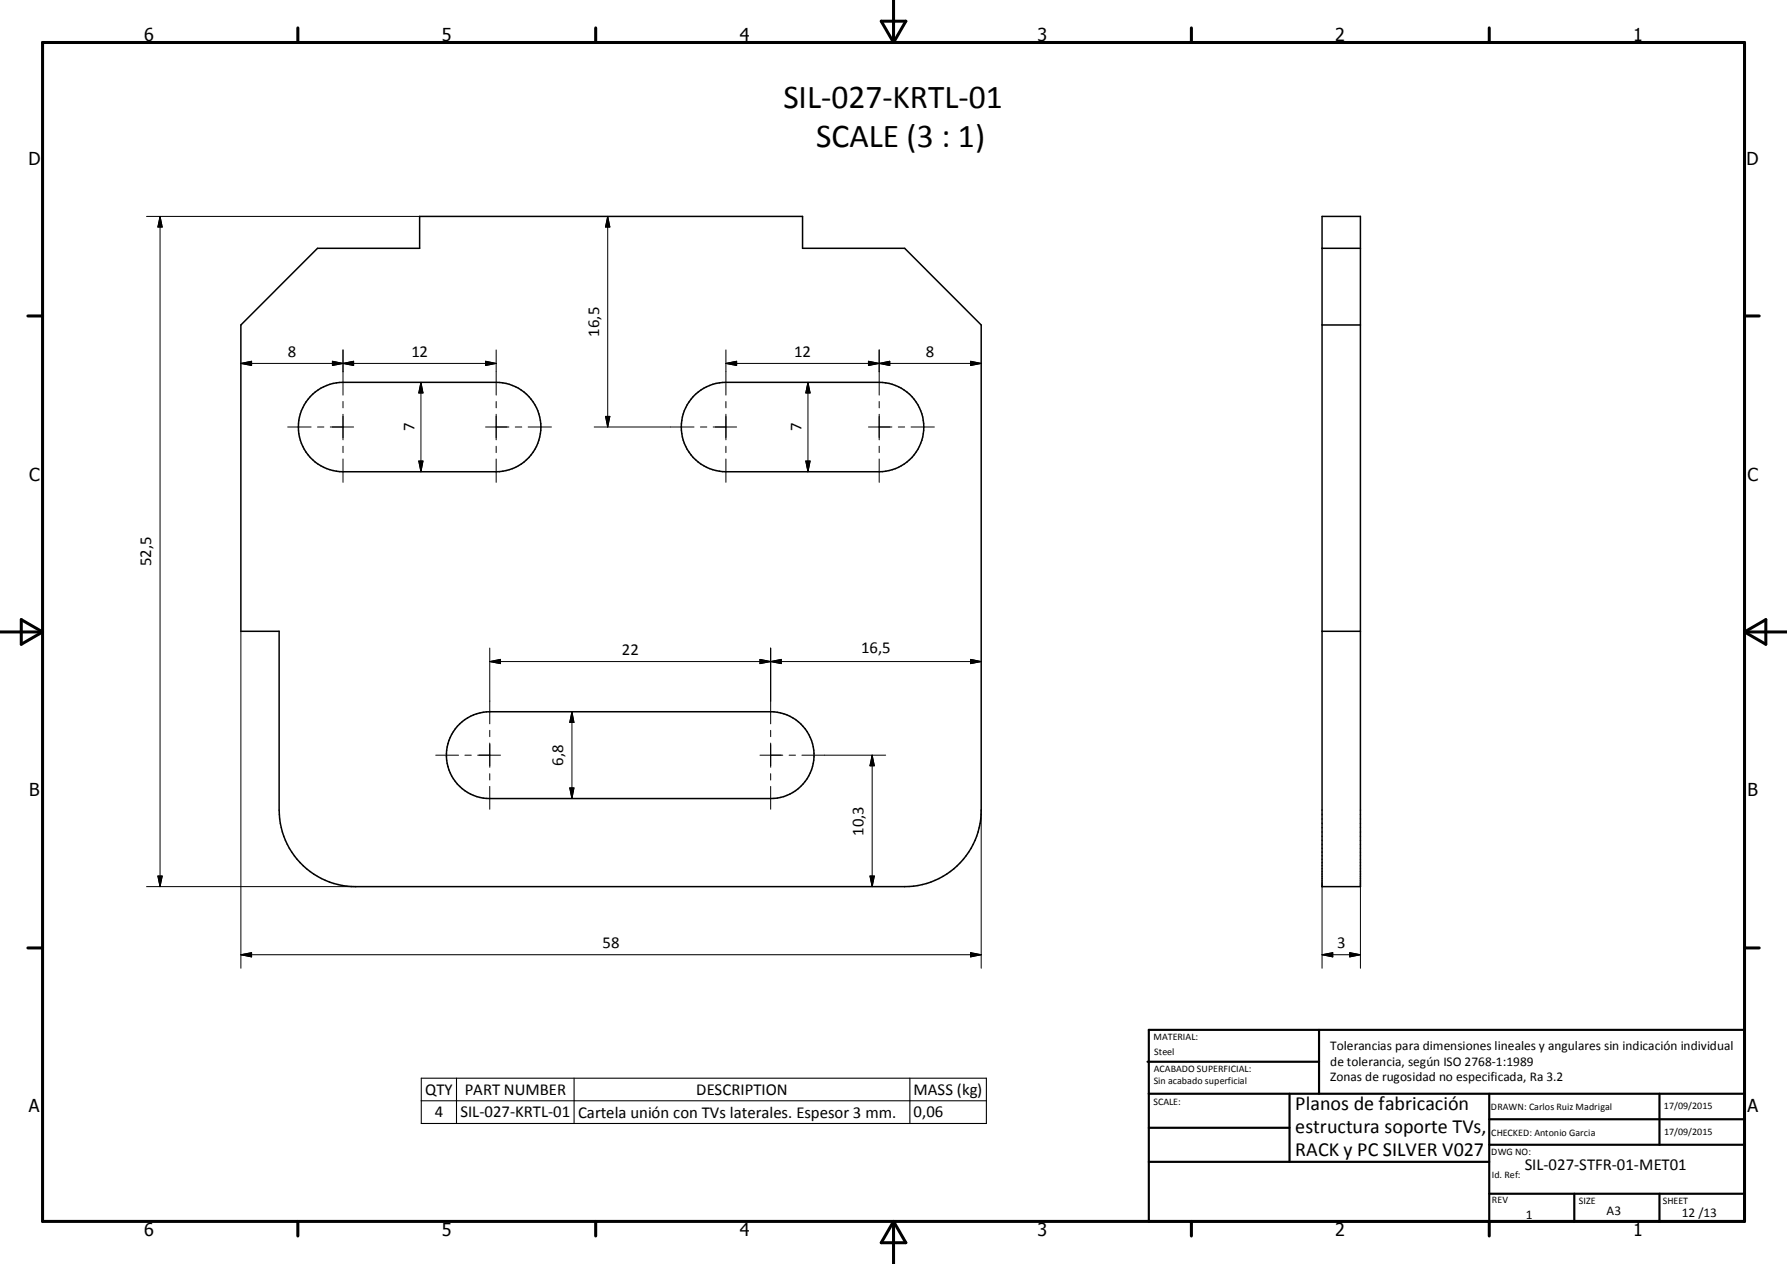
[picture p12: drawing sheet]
<svg xmlns="http://www.w3.org/2000/svg" width="420mm" height="297mm" viewBox="0 0 420 297" stroke-linecap="round" stroke-linejoin="round" font-family="sans-serif">
<path d="M74.6 58.3h24v-7.4h90v7.4h24l18 18.1v114a18 18 0 0 1-18 17.9h-129a18 18 0 0 1-18-17.9v-42.1h-9v-71.9zM310.7 50.9h9.1v157.4h-9.1zM310.7 58.3h9.1M310.7 76.4h9.1M73.5 92.6a10.7 10.7 0 0 1 7.1-2.8h36a10.5 10.5 0 0 1 10.5 10.5 10.5 10.5 0 0 1-10.5 10.5h-36a10.5 10.5 0 0 1-9.8-6.6 10.5 10.5 0 0 1 2.7-11.6zM163.5 92.6a10.7 10.7 0 0 1 7.1-2.8h36.1a10.5 10.5 0 0 1 10.4 10.5 10.5 10.5 0 0 1-10.4 10.5h-36.1a10.5 10.5 0 0 1-9.8-6.6 10.5 10.5 0 0 1 2.7-11.6zM310.7 148.3h9.1M108.1 170.1a10.1 10.1 0 0 1 7-2.9h66a10.2 10.2 0 0 1 10.2 10.2 10.2 10.2 0 0 1-10.2 10.2h-66a10.2 10.2 0 0 1-9.4-6.4 10.2 10.2 0 0 1 2.4-11.1z" fill="none" stroke="#000" stroke-width=".36"/>
<g fill="none" stroke="#000" stroke-width=".71">
<path d="M10 10h400v277h-400zM70 6.6v3.4M140 6.6v3.4M207.1 5h5.8l-2.9 5zM210 0v10M280 6.6v3.4M350 6.6v3.4M6.6 74.2h3.4M410 74.2h3.5M0 148.5h10M5 145.6l5 2.9-5 2.9zM410 148.5h10.1"/>
<path d="M410 148.5l5.1-2.9v5.8zM6.6 222.7h3.4M410 222.7h3.5M70 287v3.4M140 287v3.4M210 287v10M210 287l2.9 5h-5.8zM280 287v3.4M350 287v3.4"/>
</g>
<g fill="none" stroke="#000" stroke-width=".51">
<path d="M269.7 249.5h40.3M270 242h140v45h-140zM270 257h140M303.1 257v16M310 242v15M350 257v30M390.1 257v12M270 265h33.1M270 273h80M350 269h60M350 263h60M350 280.5h60"/>
<path d="M370 280.5v6.5M390.1 280.5v6.5"/>
</g>
<path d="M99 253.3h132.8v10.7h-132.8zM99 258.7h132.8M107.3 253.3v10.7M134.9 253.3v10.7M213.9 253.3v10.7" fill="none" stroke="#000" stroke-width=".25"/>
<g fill="none" stroke="#000" stroke-width=".24">
<path d="M34.4 50.9h64.2M37.6 50.9v157.4M37.6 50.9l.5 2.4h-1zM142.8 50.9l.5 2.4h-1zM142.8 50.9v49.4M56.6 85.4l2.5-.5v1zM56.6 85.4h60M78.1 84.9l2.5 .5-2.5 .5zM80.6 82.2v10.6M80.6 94.3v1.5M80.6 97.3v6.1M80.6 85.4l2.5-.5v1z"/>
<path d="M98.9 89.8v21M98.9 89.8l.5 2.5h-1zM114.1 84.9l2.5 .5-2.5 .5zM116.6 82.2v10.6M116.6 94.3v1.5M116.6 97.3v6.1M142.3 97.8h1l-.5 2.5zM170.6 85.4h60M170.6 85.4l2.5-.5v1zM170.6 82.2v10.6M170.6 94.3v1.5M170.6 97.3v6.1"/>
<path d="M189.9 89.8l.5 2.5h-1zM189.9 89.8v21M204.1 84.9l2.6 .5-2.6 .5zM206.7 85.4l2.4-.5v1zM206.7 82.2v10.6M206.7 94.3v1.5M206.7 97.3v6.1M228.1 84.9l2.5 .5-2.5 .5zM67.6 100.3h5.5M74.6 100.3h1.5M77.6 100.3h5.5M80.6 104.9v1.5"/>
<path d="M80.6 107.9v5.4M98.4 108.3h1l-.5 2.5zM114.1 100.3h5.5M116.6 104.9v1.5M116.6 107.9v5.4M121.1 100.3h1.5M124.1 100.3h5.5M139.7 100.3h23.4M164.6 100.3h1.5M167.6 100.3h5.5M170.6 104.9v1.5M170.6 107.9v5.4"/>
<path d="M189.4 108.3h1l-.5 2.5zM204.1 100.3h5.5M206.7 104.9v1.5M206.7 107.9v5.4M211.1 100.3h1.5M214.1 100.3h5.5M56.6 148.3v79.2M115.1 152.3v17.8M115.1 155.5h115.5M115.1 155.5l2.5-.6v1zM178.6 154.9l2.5 .6-2.5 .4zM181.1 152.3v17.8"/>
<path d="M181.1 155.5l2.5-.6v1zM228.1 154.9l2.5 .6-2.5 .4zM102.4 177.5h5.4M109.3 177.5h1.5M112.3 177.5h5.3M115.1 171.6v1.5M115.1 174.6v5.7M134.4 167.2v20.4M134.4 167.2l.5 2.6h-1zM178.6 177.5h5.4M181.1 171.6v1.5M181.1 174.6v5.7"/>
<path d="M185.5 177.5h1.5M188.5 177.5h19.7M205 177.5v30.8M205 177.5l.5 2.4h-1zM115.1 181.8v1.5M115.1 184.8v5.4M133.9 185.2h1l-.5 2.4zM181.1 181.8v1.5M181.1 184.8v5.4M230.6 190.4v37.1M34.4 208.3h49.2M37.1 205.9h1l-.5 2.4z"/>
<path d="M204.5 205.9h1l-.5 2.4zM310.7 208.3v19.2M319.8 208.3v19.2M56.6 224.3h174M56.6 224.3l2.5-.4v.9zM228.1 223.9l2.5 .4-2.5 .5zM310.7 224.3h9.1M310.7 224.3l2.6-.4v.9zM317.3 223.9l2.5 .4-2.5 .5z"/>
</g>
<g fill="#000" stroke="#000" stroke-width=".24">
<path d="M37.6 50.9l.5 2.4h-1zM142.8 50.9l.5 2.4h-1zM56.6 85.4l2.5-.5v1zM78.1 84.9l2.5 .5-2.5 .5zM80.6 85.4l2.5-.5v1zM98.9 89.8l.5 2.5h-1zM114.1 84.9l2.5 .5-2.5 .5zM142.3 97.8h1l-.5 2.5zM170.6 85.4l2.5-.5v1zM189.9 89.8l.5 2.5h-1zM204.1 84.9l2.6 .5-2.6 .5zM206.7 85.4l2.4-.5v1z"/>
<path d="M228.1 84.9l2.5 .5-2.5 .5zM98.4 108.3h1l-.5 2.5zM189.4 108.3h1l-.5 2.5zM115.1 155.5l2.5-.6v1zM178.6 154.9l2.5 .6-2.5 .4zM181.1 155.5l2.5-.6v1zM228.1 154.9l2.5 .6-2.5 .4zM134.4 167.2l.5 2.6h-1zM205 177.5l.5 2.4h-1zM133.9 185.2h1l-.5 2.4zM37.1 205.9h1l-.5 2.4zM204.5 205.9h1l-.5 2.4z"/>
<path d="M56.6 224.3l2.5-.4v.9zM228.1 223.9l2.5 .4-2.5 .5zM310.7 224.3l2.6-.4v.9zM317.3 223.9l2.5 .4-2.5 .5z"/>
</g>
<g font-size="7.9">
<text x="184.1" y="25.4">SIL-027-KRTL-01</text>
<text x="191.9" y="34.5">SCALE (3 : 1)</text>
</g>
<g font-size="4.7">
<text x="304.5" y="260.9">Planos de fabricación</text>
<text x="304.5" y="266.2">estructura soporte TVs,</text>
<text x="304.5" y="271.6">RACK y PC SILVER V027</text>
</g>
<g font-size="4.2">
<text x="33.9" y="9.6">6</text>
<text x="103.9" y="9.6">5</text>
<text x="173.9" y="9.6">4</text>
<text x="243.8" y="9.6">3</text>
<text x="313.9" y="9.6">2</text>
<text x="383.9" y="9.6">1</text>
<text x="6.7" y="38.7">D</text>
<text x="410.5" y="38.7">D</text>
<text x="6.9" y="112.9">C</text>
<text x="410.7" y="112.9">C</text>
<text x="6.9" y="187.1">B</text>
<text x="410.7" y="187.1">B</text>
<text x="6.8" y="261.4">A</text>
<text x="410.7" y="261.4">A</text>
<text x="33.9" y="290.4">6</text>
<text x="103.9" y="290.4">5</text>
<text x="173.9" y="290.4">4</text>
<text x="243.8" y="290.4">3</text>
<text x="313.9" y="290.4">2</text>
<text x="383.9" y="290.4">1</text>
</g>
<g font-size="3.9">
<text x="67.6" y="83.8">8</text>
<text x="96.7" y="83.9">12</text>
<text x="140.8" y="79.1" transform="rotate(-90 140.8 79.1)">16,5</text>
<text x="186.7" y="83.9">12</text>
<text x="217.6" y="83.8">8</text>
<text x="97.5" y="101.3" transform="rotate(-90 97.5 101.3)">7</text>
<text x="188.4" y="101.3" transform="rotate(-90 188.4 101.3)">7</text>
<text x="35.6" y="133.1" transform="rotate(-90 35.6 133.1)">52,5</text>
<text x="146.1" y="153.9">22</text>
<text x="202.4" y="153.3">16,5</text>
<text x="132.3" y="179.9" transform="rotate(-90 132.3 179.9)">6,8</text>
<text x="202.9" y="196.3" transform="rotate(-90 202.9 196.3)">10,3</text>
<text x="141.6" y="222.8">58</text>
<text x="314.3" y="222.8">3</text>
<text x="99.9" y="257.3">QTY</text>
<text x="109.2" y="257.2">PART NUMBER</text>
<text x="163.7" y="257.3">DESCRIPTION</text>
<text x="214.7" y="257.4">MASS (kg)</text>
<text x="102.2" y="262.6">4</text>
<text x="108.2" y="262.6">SIL-027-KRTL-01</text>
<text x="135.9" y="262.6">Cartela unión con TVs laterales. Espesor 3 mm.</text>
<text x="214.7" y="262.6">0,06</text>
<text x="358.4" y="274.9">SIL-027-STFR-01-MET01</text>
</g>
<g font-size="3.1">
<text x="312.7" y="246.8">Tolerancias para dimensiones lineales y angulares sin indicación individual</text>
<text x="312.7" y="250.4">de tolerancia, según ISO 2768-1:1989</text>
<text x="312.7" y="254">Zonas de rugosidad no especificada, Ra 3.2</text>
<text x="358.6" y="286.5">1</text>
<text x="377.6" y="285.6">A3</text>
<text x="395.3" y="285.9">12 /13</text>
</g>
<g font-size="2.4">
<text x="271.1" y="244.4">MATERIAL:</text>
<text x="271.2" y="252">ACABADO SUPERFICIAL:</text>
<text x="271.3" y="248">Steel</text>
<text x="271.2" y="254.7">Sin acabado superficial</text>
<text x="271.1" y="259.7">SCALE:</text>
<text x="350.4" y="260.8">DRAWN: Carlos Ruiz Madrigal</text>
<text x="391.1" y="260.6">17/09/2015</text>
<text x="350.5" y="267">CHECKED: Antonio Garcia</text>
<text x="391.2" y="266.7">17/09/2015</text>
<text x="350.5" y="271.4">DWG NO:</text>
<text x="350.7" y="276.9">Id. Ref:</text>
<text x="350.7" y="282.8">REV</text>
<text x="371.1" y="282.9">SIZE</text>
<text x="390.8" y="283">SHEET</text>
</g>
</svg>
